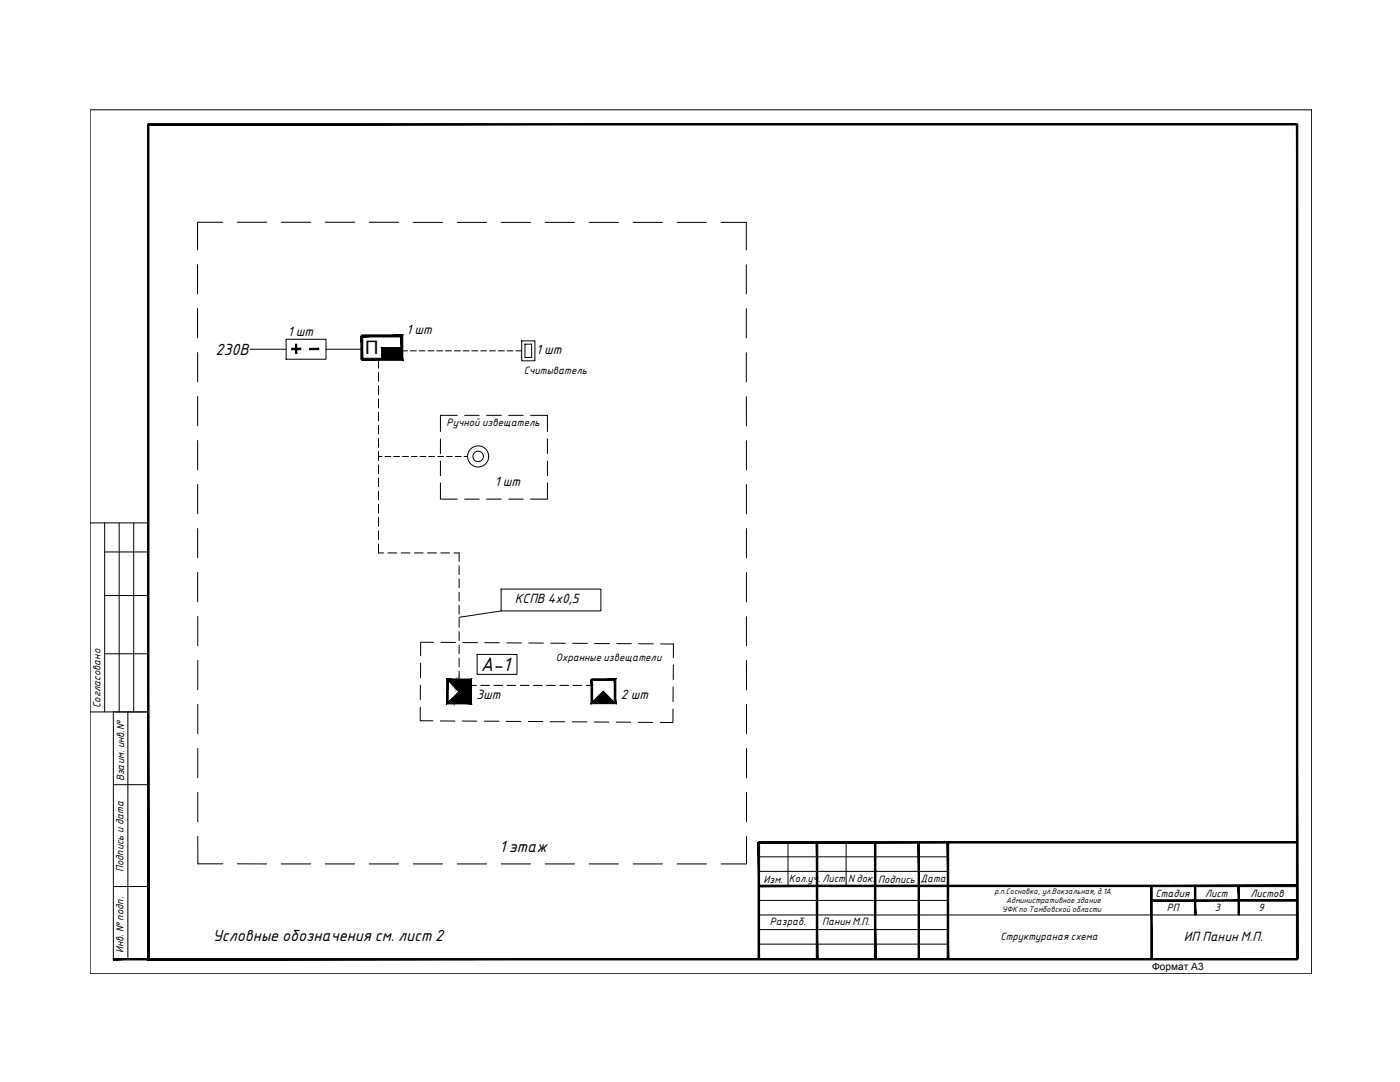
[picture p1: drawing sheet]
<svg xmlns="http://www.w3.org/2000/svg" width="279mm" height="216mm" viewBox="0 0 279 216" stroke-linecap="round" stroke-linejoin="round" font-family="sans-serif">
<!-- layer: DESC -->
<g fill="none" stroke="#000" stroke-width=".2">
<path d="M18 21.9h243.8v172.4h-243.8zM39.4 52.8v5.8M44.4 44.4h-5v5.5M47.4 44.4h5.8M56.1 44.4h5.9M64.9 44.4h5.9M73.7 44.4h5.9M82.5 44.4h5.8M91.3 44.4h5.8M100 44.4h5.9M108.8 44.4h5.9M117.6 44.4h5.8"/>
<path d="M126.4 44.4h5.8M135.1 44.4h5.9M143.9 44.4h5M148.9 44.4v5.5M148.9 52.8v5.9M39.4 61.6v5.8M39.4 70.3v5.9M39.4 79.1v5.9M49.9 69.7h7.2M57.1 67.7h8v4h-8zM65.1 69.7h7.1M75.5 71.7v1.8"/>
<path d="M75.5 74.3v1.8M75.5 76.9v1.8M75.5 79.6v1.8M76.2 71.7h.1M80.2 69.4h-4v2.3M80.2 70h.1M80.2 70h1.1M81.9 70h1.2M83.7 70h1.1M85.4 70h1.2M87.2 70h1.1M88.9 70h1.2"/>
<path d="M90.7 70h1.2M92.4 70h1.2M94.2 70h1.1M95.9 70h1.2M97.7 70h1.2M99.5 70h1.1M101.2 70h1.2M103 70h1.1M104.1 68h2.7v4h-2.7zM104.8 68.7h1.3v2.6h-1.3zM148.9 79.1l.1 5.9M148.9 61.6v5.8"/>
<path d="M148.9 70.4v5.8M39.4 87.9v5.9M39.4 96.7v5.8M75.5 82.2v1.8M75.5 84.9v1.7M75.5 87.5v1.7M75.5 90.1v1.8M75.5 92.8v1.7M75.5 95.4v1.7M75.5 98v1.8M75.5 91.1h.7M76.8 91.1h1.2"/>
<path d="M78.6 91.1h1.1M80.3 91.1h1.2M82.1 91.1h1.2M83.8 91.1h1.2M85.6 91.1h1.2M87.3 91.1h1.2M87.9 96.4v3.2h3.4M87.9 87.6v2.9M87.9 92v2.9M89.1 91.1h1.2M90.9 91.1h1.1M91.3 82.9h-3.4v3.2"/>
<path d="M92.6 91.1h.7M92.7 99.6h2.9M92.7 82.9h2.9M97.1 99.6h2.9M97.1 82.9h2.9M101.5 99.6h2.9M101.5 82.9h2.9M105.9 82.9h3.4v3.2M109.3 96.4v3.2h-3.4M109.3 87.6v2.9M109.3 92v2.9M149 87.9v5.9"/>
<path d="M149 96.7v5.8M18 104.3h11.6M20.9 104.3v37.8M20.9 110.1h8.7M20.9 118.8h8.7M23.8 104.3v37.8M26.7 104.3v37.8M39.4 105.5v5.8M39.4 114.2v5.9M75.5 108.5v1.8h1.1M75.5 100.7v1.7M75.5 103.3v1.7"/>
<path d="M75.5 105.9v1.8M77.4 110.3h1.8M80.1 110.3h1.7M82.7 110.3h1.7M85.3 110.3h1.8M88 110.3h1.7M90.6 110.3h1v1.7M91.6 112.9v1.7M91.6 115.5v1.8M91.6 118.2v1.7M100 117.5h19.9v4.4h-19.9zM149 105.5v5.8"/>
<path d="M149 114.2v5.9M20.9 130.5h8.7M39.5 123v5.8M39.5 131.8v5.8M83.9 136.7v2.9M83.9 132.3v3M86.5 128.2h-2.5l-.1 2.7M88 128.2h2.9M91.6 120.8v1.7M91.6 123.4v1.8M91.6 126.1v1.7M91.6 128.7v1.7"/>
<path d="M91.6 131.3v1.8M91.6 133.9v1.7M92.4 128.2h2.9M93.9 136.8h1.2M95.2 130.6h8v4h-8zM95.9 136.8h1.8M96.7 128.2l3 .1M98.6 136.8h1.7M100 121.9l-8.4 1.3M101.1 128.3h2.9M101.2 136.8h1.7M103.8 136.8h1.8"/>
<path d="M105.5 128.3h3M106.5 136.8h1.7M109.1 136.8h1.7M109.9 128.3l2.9 .1M111.7 136.8h1.8M114.3 128.4h2.9M114.4 136.8h1.7M117 136.8h1.1M118.7 128.4h2.9M120.4 137.9l2.3 2.4M123.1 128.4h2.9M127.5 128.4l2.9 .1"/>
<path d="M131.8 128.5h2.6v2.7M134.3 137.1v2.9M134.4 132.7v2.9M149 123v5.9M149 131.8v5.9M18 142.1h11.6M22.6 142.1v49.3M22.6 156.6h7M25.5 142.1v49.3M39.5 140.6v5.8M39.5 149.3v5.9M39.5 158.1v5.9"/>
<path d="M83.9 141.1v2.7h2.5M87.9 143.9h2.9M92.3 143.9h2.9M96.6 143.9h3M101 143.9l3 .1M105.4 144h2.9M109.8 144h2.9M114.2 144h2.9M118.6 144.1h2.9M123 144.1h2.9M127.4 144.1l2.9 .1M134.3 141.5v2.7h-2.5"/>
<path d="M149 140.6v5.8M149 149.4v5.8M149 158.1v5.9M22.6 176.9h7M39.4 172.4h5M39.5 166.9v5.5M47.4 172.4h5.8M56.1 172.4h5.9M64.9 172.4h5.9M73.7 172.4h5.8M82.5 172.4h5.8M91.2 172.4h5.9"/>
<path d="M100 172.4h5.9M108.8 172.4h5.9M117.6 172.4h5.8M126.4 172.4h5.8M135.1 172.4h5.9M143.9 172.4h5M149 166.9v5.5M151.4 173.9h37.8M151.4 171h37.8M151.4 179.7h37.8M157.3 168.1v8.7M168.9 168.1v8.7"/>
<path d="M151.4 185.5h37.8M151.4 182.6h107.4M151.4 188.4h37.8"/>
<circle cx="95.4" cy="91.1" r="2.11"/>
<circle cx="95.4" cy="91.1" r="1.05"/>
</g>
<g fill="#000" stroke="#000" stroke-width=".2">
<path d="M120.4 137.9l2.3 2.4h-4.7z"/>
<path d="M29.4 24.8l.3 166.5v-166.5zM29.4 24.8l.3 166.5-.3 .2zM29.4 191.5l229.5-.2h-229.2zM29.4 191.5l229.5-.2v.2z"/>
<path d="M29.6 24.9h229.3v-.2zM29.6 24.7h229.3l-229.3 .2z"/>
<path d="M58.2 69.5v.3l1.8-.3zM58.2 69.8l1.8-.3v.3z"/>
<path d="M59 68.7l.2 1.8v-1.8zM59 68.7l.2 1.8h-.2z"/>
<path d="M61.8 69.5v.3l1.8-.3zM61.8 69.8l1.8-.3v.3z"/>
<path d="M72.2 66.8v.4l8.2-.4zM72.2 67.2l8.2-.4-.4 .4zM80 67.2l.4 4.7v-5.1zM80 67.2l.4 4.7-.4-.4zM72.2 71.9h8.2l-.4-.4zM72.2 71.5h7.8l-7.8 .4z"/>
<path d="M72 67l.4 4.7v-4.7zM72 67l.4 4.7h-.4z"/>
<path d="M76.2 69.4l4 2.3v-2.3zM76.2 69.4l4 2.3h-4z"/>
<path d="M89.9 135.7h.3l-.3 .4zM90.2 135.7l-.3 .4h.3z"/>
<path d="M90.2 135.8h.3l-.3 .6zM90.5 135.8l-.3 .6h.3z"/>
<path d="M90.5 135.8h.3l-.3 .9zM90.8 135.8l-.3 .9h.3z"/>
<path d="M90.8 135.7h.3l-.3 1.3zM91.1 135.7l-.3 1.3h.3z"/>
<path d="M91.1 135.7h.3l-.3 1.6zM91.4 135.7l-.3 1.6h.3z"/>
<path d="M91.4 135.8h.3l-.3 1.8zM91.7 135.8l-.3 1.8h.3z"/>
<path d="M91.6 135.7h.3l-.3 4.5zM91.9 135.7l-.3 4.5h.3z"/>
<path d="M91.7 137.9l.2 .2-2.4 2.1zM89.5 140.2l.2 .2 2.2-2.3z"/>
<path d="M89.7 135.6l2.2 2.2-.2 .3zM89.7 135.6l-.2 .2 2.2 2.3z"/>
<path d="M91.9 135.7h.3l-.3 4.5zM92.2 135.7l-.3 4.5h.3z"/>
<path d="M92.2 135.7h.3l-.3 4.5zM92.5 135.7l-.3 4.5h.3z"/>
<path d="M92.5 135.7h.4l-.4 4.5zM92.9 135.7l-.4 4.5h.4z"/>
<path d="M92.8 135.7h.3l-.3 4.5zM93.1 135.7l-.3 4.5h.3z"/>
<path d="M93.1 135.7h.4l-.4 4.5zM93.5 135.7l-.4 4.5h.4z"/>
<path d="M93.5 135.7h.3l-.3 4.5zM93.8 135.7l-.3 4.5h.3z"/>
<path d="M118.1 135.5v.3l4.8-.3zM118.1 135.8l4.8-.3-.3 .3zM122.9 135.5l-.3 .3 .3 4.6zM122.6 135.8l.3 4.6-.3-.3zM118 140.4h4.9l-.3-.3zM118 140.4l.3-.3h4.3zM118 135.6v4.8l.3-.3zM118 135.6h.3v4.5z"/>
<path d="M90.2 139.8v.4h-.3zM89.9 139.8v.4l.3-.4z"/>
<path d="M90.5 139.5v.7h-.3zM90.2 139.5v.7l.3-.7z"/>
<path d="M90.8 139.3v.9h-.3zM90.5 139.3v.9l.3-.9z"/>
<path d="M91.1 138.9v1.3h-.3zM90.8 138.9v1.3l.3-1.3z"/>
<path d="M91.4 138.7v1.5h-.3zM91.1 138.7v1.5l.3-1.5z"/>
<path d="M91.7 138.4v1.8h-.3zM91.4 138.4v1.8l.3-1.8z"/>
<path d="M94.1 135.5v4.9l-.3-.3zM93.8 135.8v4.3l.3-4.6zM89.1 135.5h5l-.3 .3zM89.1 135.5l.3 .3h4.4zM89.1 135.5l.3 .3-.3 4.6zM89.4 135.8l-.3 4.6 .3-.3zM89.4 140.1l4.7 .3h-5zM89.4 140.1l4.7 .3-.3-.3z"/>
<path d="M151.4 176.6v.3l107.4-.3zM151.4 176.9l107.4-.3v.3z"/>
<path d="M151.4 167.9v.3l107.4-.3zM151.4 168.2l107.4-.3v.3z"/>
<path d="M151.3 168.1l.3 23.2v-23.2zM151.3 168.1l.3 23.2h-.3z"/>
<path d="M162.9 168.1l.3 23.3v-23.3zM162.9 168.1l.3 23.3h-.3z"/>
<path d="M174.5 168.1l.3 23.2v-23.2zM174.5 168.1l.3 23.2h-.3z"/>
<path d="M183.2 168.1l.3 23.2v-23.2zM183.2 168.1l.3 23.2h-.3z"/>
<path d="M189 168.1l.3 23.2v-23.2zM189 168.1l.3 23.2h-.3z"/>
<path d="M229.8 179.5v.3l29-.3zM229.8 179.8l29-.3v.3z"/>
<path d="M22.6 191.3v.2l7-.2zM22.6 191.5l7-.2v.2z"/>
<path d="M229.7 176.8v14.6h.2zM229.7 176.8h.2v14.6z"/>
<path d="M238.4 176.8v5.8h.3zM238.4 176.8h.3v5.8z"/>
<path d="M247.1 176.8v5.8h.3zM247.1 176.8h.3v5.8z"/>
<path d="M258.7 24.8v166.6h.3zM258.7 24.8h.3v166.6z"/>
</g>
<g font-size="3.7">
<text x="72.9" y="70.7">П</text>
<text x="96" y="133.9">A-1</text>
</g>
<g font-size="3.1">
<text x="43" y="70.9">230В</text>
<text x="99.7" y="169.9">1 этаж</text>
<text x="42.5" y="187.7">Условные обозначения см. лист 2</text>
</g>
<g font-size="2.6">
<text x="57.5" y="67.1">1 шт</text>
<text x="81.1" y="66.7">1 шт</text>
<text x="107" y="70.7">1 шт</text>
<text x="98.8" y="97">1 шт</text>
<text x="102.8" y="120.4">КСПВ 4х0,5</text>
<text x="95.1" y="139.5">3шт</text>
<text x="123.9" y="139.5">2 шт</text>
<text x="236.3" y="187.7">ИП Панин М.П.</text>
</g>
<g font-size="2.1">
<text x="104.5" y="74.6">Считыватель</text>
<text x="89.1" y="85.1">Ручной извещатель</text>
<text x="110.9" y="131.9">Охранные извещатели</text>
</g>
<g font-size="2">
<text x="20" y="141.2" transform="rotate(-90 20 141.2)">Cогласовано</text>
<text x="24.8" y="155.9" transform="rotate(-90 24.8 155.9)">Взаим. инв.№</text>
<text x="24.7" y="174.1" transform="rotate(-90 24.7 174.1)">Подпись и дата</text>
<text x="152.4" y="176.2">Изм.</text>
<text x="157.4" y="176">Кол.уч.</text>
<text x="164.1" y="176.1">Лист</text>
<text x="169.3" y="176.1">N док.</text>
<text x="175.3" y="176.2">Подпись</text>
<text x="183.7" y="176">Дата</text>
<text x="230.6" y="179">Стадия</text>
<text x="240.5" y="178.9">Лист</text>
<text x="249.6" y="178.9">Листов</text>
<text x="153.7" y="184.5">Разраб.</text>
<text x="164.1" y="184.6">Панин М.П.</text>
<text x="232.8" y="181.7">РП</text>
<text x="242.4" y="181.7">3</text>
<text x="251.1" y="181.7">9</text>
<text x="24.7" y="190.2" transform="rotate(-90 24.7 190.2)">Инв. № подп.</text>
<text x="199.7" y="187.5">Структураная схема</text>
<text x="229.9" y="193.5">Формат А3</text>
</g>
<g font-size="1.5">
<text x="198.5" y="178.4">р.п.Сосновка, ул.Вокзальная, д.1А</text>
<text x="200" y="182.1">УФК по Тамбовской области</text>
<text x="200.8" y="180.2">Административное здание</text>
</g>
</svg>
